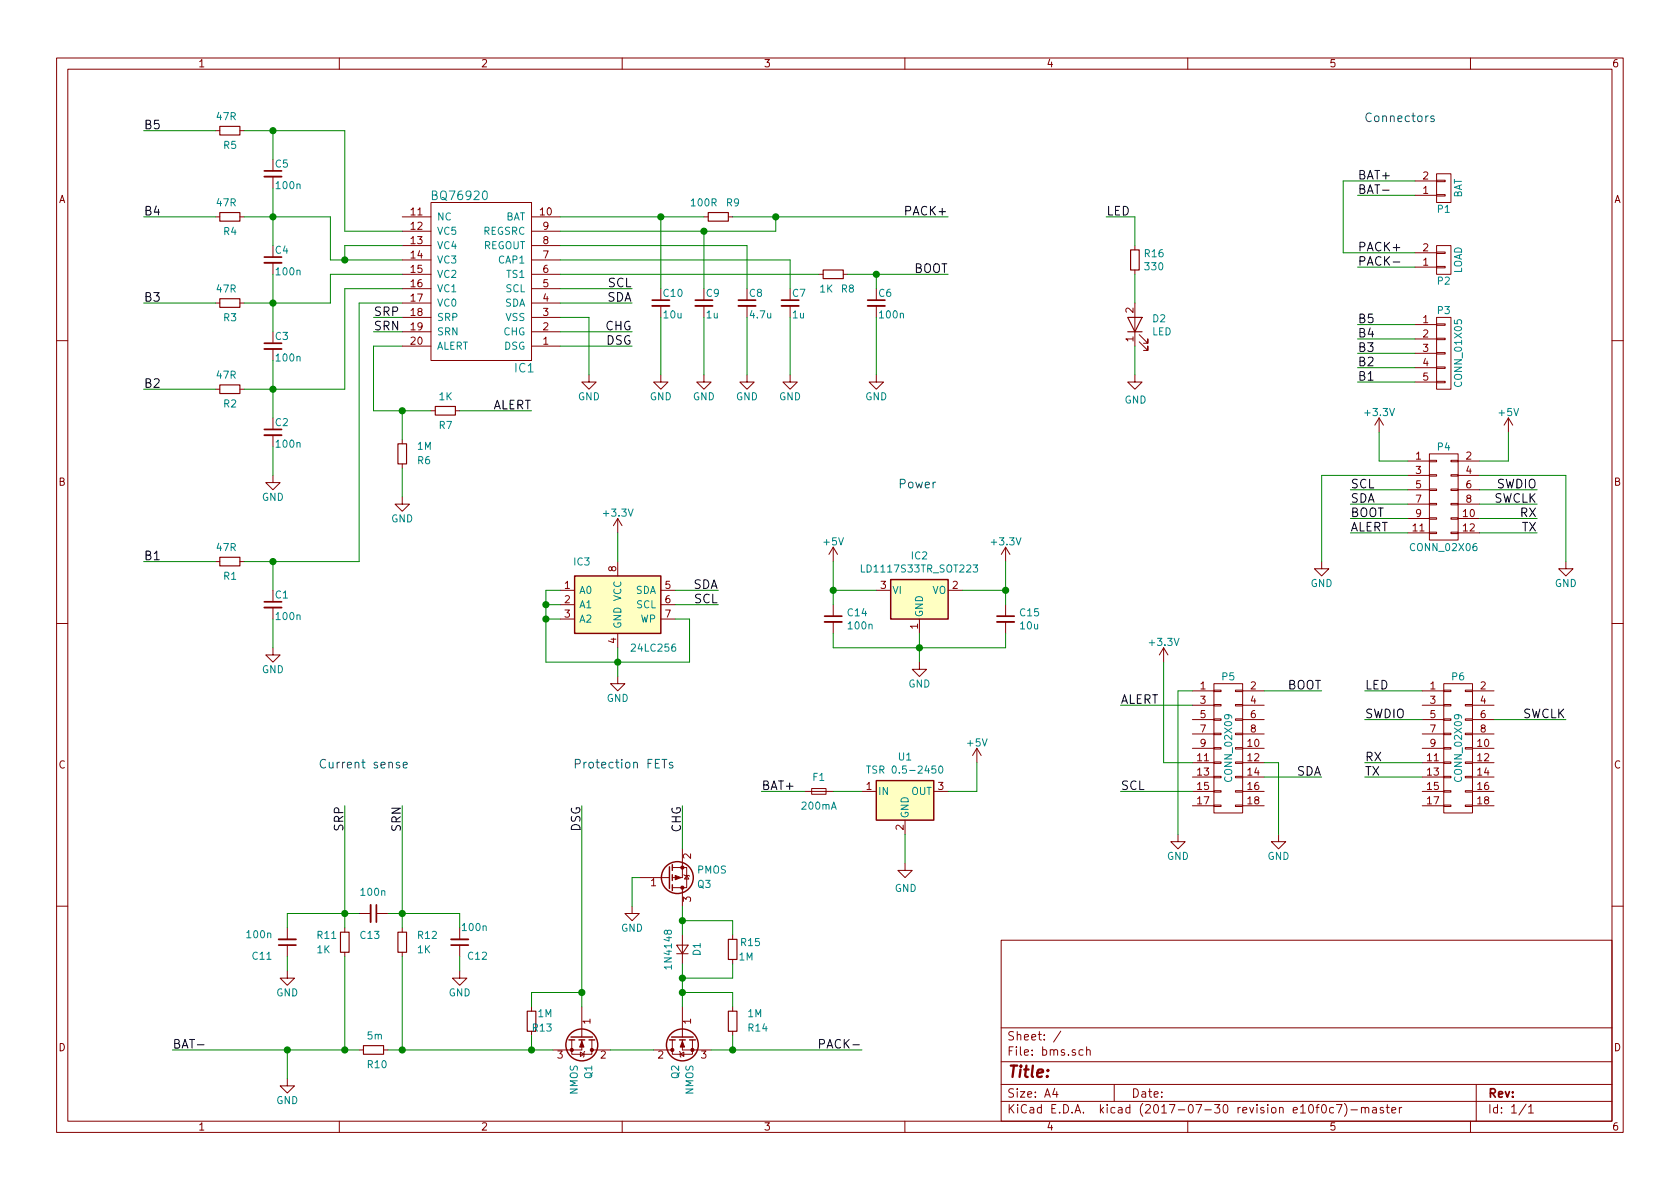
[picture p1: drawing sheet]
EESchema Schematic File Version 2
LIBS:power
LIBS:device
LIBS:transistors
LIBS:conn
LIBS:linear
LIBS:regul
LIBS:74xx
LIBS:cmos4000
LIBS:adc-dac
LIBS:memory
LIBS:xilinx
LIBS:microcontrollers
LIBS:dsp
LIBS:microchip
LIBS:analog_switches
LIBS:motorola
LIBS:texas
LIBS:intel
LIBS:audio
LIBS:interface
LIBS:digital-audio
LIBS:philips
LIBS:display
LIBS:cypress
LIBS:siliconi
LIBS:opto
LIBS:atmel
LIBS:contrib
LIBS:valves
LIBS:bms
EELAYER 26 0
EELAYER END
$Descr A4 11693 8268
encoding utf-8
Sheet 1 1
Title ""
Date ""
Rev ""
Comp ""
Comment1 ""
Comment2 ""
Comment3 ""
Comment4 ""
$EndDescr
Text Label 1000 3900 0    60   ~ 0
B1
Text Label 1000 2700 0    60   ~ 0
B2
Text Label 1000 2100 0    60   ~ 0
B3
Text Label 1000 1500 0    60   ~ 0
B4
Text Label 1000 900  0    60   ~ 0
B5
$Comp
L R_Small R5
U 1 1
P 1600 900
F 0 "R5" V 1700 850 50  0000 L CNN
F 1 "47R" V 1500 800 50  0000 L CNN
F 2 "Resistors_SMD:R_1206_HandSoldering" H 1600 900 50  0001 C CNN
F 3 "" H 1600 900 50  0000 C CNN
	1    1600 900 
	0    1    1    0   
$EndComp
$Comp
L R_Small R4
U 1 1
P 1600 1500
F 0 "R4" V 1700 1450 50  0000 L CNN
F 1 "47R" V 1500 1400 50  0000 L CNN
F 2 "Resistors_SMD:R_1206_HandSoldering" H 1600 1500 50  0001 C CNN
F 3 "" H 1600 1500 50  0000 C CNN
	1    1600 1500
	0    1    1    0   
$EndComp
$Comp
L R_Small R3
U 1 1
P 1600 2100
F 0 "R3" V 1700 2050 50  0000 L CNN
F 1 "47R" V 1500 2000 50  0000 L CNN
F 2 "Resistors_SMD:R_1206_HandSoldering" H 1600 2100 50  0001 C CNN
F 3 "" H 1600 2100 50  0000 C CNN
	1    1600 2100
	0    1    1    0   
$EndComp
$Comp
L R_Small R2
U 1 1
P 1600 2700
F 0 "R2" V 1700 2650 50  0000 L CNN
F 1 "47R" V 1500 2600 50  0000 L CNN
F 2 "Resistors_SMD:R_1206_HandSoldering" H 1600 2700 50  0001 C CNN
F 3 "" H 1600 2700 50  0000 C CNN
	1    1600 2700
	0    1    1    0   
$EndComp
$Comp
L R_Small R1
U 1 1
P 1600 3900
F 0 "R1" V 1700 3850 50  0000 L CNN
F 1 "47R" V 1500 3800 50  0000 L CNN
F 2 "Resistors_SMD:R_1206_HandSoldering" H 1600 3900 50  0001 C CNN
F 3 "" H 1600 3900 50  0000 C CNN
	1    1600 3900
	0    1    1    0   
$EndComp
$Comp
L C_Small C5
U 1 1
P 1900 1200
F 0 "C5" H 1910 1270 50  0000 L CNN
F 1 "100n" H 1910 1120 50  0000 L CNN
F 2 "Capacitors_SMD:C_1206_HandSoldering" H 1900 1200 50  0001 C CNN
F 3 "" H 1900 1200 50  0000 C CNN
	1    1900 1200
	1    0    0    -1  
$EndComp
$Comp
L C_Small C4
U 1 1
P 1900 1800
F 0 "C4" H 1910 1870 50  0000 L CNN
F 1 "100n" H 1910 1720 50  0000 L CNN
F 2 "Capacitors_SMD:C_1206_HandSoldering" H 1900 1800 50  0001 C CNN
F 3 "" H 1900 1800 50  0000 C CNN
	1    1900 1800
	1    0    0    -1  
$EndComp
$Comp
L C_Small C3
U 1 1
P 1900 2400
F 0 "C3" H 1910 2470 50  0000 L CNN
F 1 "100n" H 1910 2320 50  0000 L CNN
F 2 "Capacitors_SMD:C_1206_HandSoldering" H 1900 2400 50  0001 C CNN
F 3 "" H 1900 2400 50  0000 C CNN
	1    1900 2400
	1    0    0    -1  
$EndComp
$Comp
L C_Small C2
U 1 1
P 1900 3000
F 0 "C2" H 1910 3070 50  0000 L CNN
F 1 "100n" H 1910 2920 50  0000 L CNN
F 2 "Capacitors_SMD:C_1206_HandSoldering" H 1900 3000 50  0001 C CNN
F 3 "" H 1900 3000 50  0000 C CNN
	1    1900 3000
	1    0    0    -1  
$EndComp
$Comp
L GND #PWR01
U 1 1
P 1900 4500
F 0 "#PWR01" H 1900 4250 50  0001 C CNN
F 1 "GND" H 1900 4350 50  0000 C CNN
F 2 "" H 1900 4500 50  0000 C CNN
F 3 "" H 1900 4500 50  0000 C CNN
	1    1900 4500
	1    0    0    -1  
$EndComp
$Comp
L GND #PWR02
U 1 1
P 1900 3300
F 0 "#PWR02" H 1900 3050 50  0001 C CNN
F 1 "GND" H 1900 3150 50  0000 C CNN
F 2 "" H 1900 3300 50  0000 C CNN
F 3 "" H 1900 3300 50  0000 C CNN
	1    1900 3300
	1    0    0    -1  
$EndComp
$Comp
L C_Small C1
U 1 1
P 1900 4200
F 0 "C1" H 1910 4270 50  0000 L CNN
F 1 "100n" H 1910 4120 50  0000 L CNN
F 2 "Capacitors_SMD:C_1206_HandSoldering" H 1900 4200 50  0001 C CNN
F 3 "" H 1900 4200 50  0000 C CNN
	1    1900 4200
	1    0    0    -1  
$EndComp
$Comp
L BQ76920 IC1
U 1 1
P 3350 1950
F 0 "IC1" H 3650 1350 60  0000 C CNN
F 1 "BQ76920" H 3200 2550 60  0000 C CNN
F 2 "Housings_SSOP:TSSOP-20_4.4x6.5mm_Pitch0.65mm" H 3200 2100 60  0001 C CNN
F 3 "" H 3200 2100 60  0001 C CNN
	1    3350 1950
	1    0    0    -1  
$EndComp
Text Label 4400 2100 2    60   ~ 0
SDA
Text Label 4400 2000 2    60   ~ 0
SCL
$Comp
L R_Small R8
U 1 1
P 5800 1900
F 0 "R8" V 5900 1950 50  0000 L CNN
F 1 "1K" V 5900 1800 50  0000 L CNN
F 2 "Resistors_SMD:R_1206_HandSoldering" H 5800 1900 50  0001 C CNN
F 3 "" H 5800 1900 50  0000 C CNN
	1    5800 1900
	0    1    1    0   
$EndComp
$Comp
L C_Small C6
U 1 1
P 6100 2100
F 0 "C6" H 6110 2170 50  0000 L CNN
F 1 "100n" H 6110 2020 50  0000 L CNN
F 2 "Capacitors_SMD:C_1206_HandSoldering" H 6100 2100 50  0001 C CNN
F 3 "" H 6100 2100 50  0000 C CNN
	1    6100 2100
	1    0    0    -1  
$EndComp
$Comp
L GND #PWR03
U 1 1
P 4900 2600
F 0 "#PWR03" H 4900 2350 50  0001 C CNN
F 1 "GND" H 4900 2450 50  0000 C CNN
F 2 "" H 4900 2600 50  0000 C CNN
F 3 "" H 4900 2600 50  0000 C CNN
	1    4900 2600
	1    0    0    -1  
$EndComp
$Comp
L C_Small C7
U 1 1
P 5500 2100
F 0 "C7" H 5510 2170 50  0000 L CNN
F 1 "1u" H 5510 2020 50  0000 L CNN
F 2 "Capacitors_SMD:C_1206_HandSoldering" H 5500 2100 50  0001 C CNN
F 3 "" H 5500 2100 50  0000 C CNN
	1    5500 2100
	1    0    0    -1  
$EndComp
$Comp
L C_Small C8
U 1 1
P 5200 2100
F 0 "C8" H 5210 2170 50  0000 L CNN
F 1 "4.7u" H 5210 2020 50  0000 L CNN
F 2 "Capacitors_SMD:C_1206_HandSoldering" H 5200 2100 50  0001 C CNN
F 3 "" H 5200 2100 50  0000 C CNN
	1    5200 2100
	1    0    0    -1  
$EndComp
$Comp
L C_Small C9
U 1 1
P 4900 2100
F 0 "C9" H 4910 2170 50  0000 L CNN
F 1 "1u" H 4910 2020 50  0000 L CNN
F 2 "Capacitors_SMD:C_1206_HandSoldering" H 4900 2100 50  0001 C CNN
F 3 "" H 4900 2100 50  0000 C CNN
	1    4900 2100
	1    0    0    -1  
$EndComp
Text Label 6600 1900 2    60   ~ 0
BOOT
$Comp
L R_Small R9
U 1 1
P 5000 1500
F 0 "R9" V 4900 1550 50  0000 L CNN
F 1 "100R" V 4900 1300 50  0000 L CNN
F 2 "Resistors_SMD:R_1206_HandSoldering" H 5000 1500 50  0001 C CNN
F 3 "" H 5000 1500 50  0000 C CNN
	1    5000 1500
	0    1    1    0   
$EndComp
Text Label 6600 1500 2    60   ~ 0
PACK+
$Comp
L R_Small R10
U 1 1
P 2600 7300
F 0 "R10" V 2700 7250 50  0000 L CNN
F 1 "5m" V 2500 7250 50  0000 L CNN
F 2 "Resistors_SMD:R_2512_HandSoldering" H 2600 7300 50  0001 C CNN
F 3 "" H 2600 7300 50  0000 C CNN
	1    2600 7300
	0    1    1    0   
$EndComp
$Comp
L R_Small R11
U 1 1
P 2400 6550
F 0 "R11" H 2200 6600 50  0000 L CNN
F 1 "1K" H 2200 6500 50  0000 L CNN
F 2 "Resistors_SMD:R_1206_HandSoldering" H 2400 6550 50  0001 C CNN
F 3 "" H 2400 6550 50  0000 C CNN
	1    2400 6550
	1    0    0    -1  
$EndComp
$Comp
L R_Small R12
U 1 1
P 2800 6550
F 0 "R12" H 2900 6600 50  0000 L CNN
F 1 "1K" H 2900 6500 50  0000 L CNN
F 2 "Resistors_SMD:R_1206_HandSoldering" H 2800 6550 50  0001 C CNN
F 3 "" H 2800 6550 50  0000 C CNN
	1    2800 6550
	1    0    0    -1  
$EndComp
$Comp
L C_Small C13
U 1 1
P 2600 6350
F 0 "C13" V 2750 6250 50  0000 L CNN
F 1 "100n" V 2450 6250 50  0000 L CNN
F 2 "Capacitors_SMD:C_1206_HandSoldering" H 2600 6350 50  0001 C CNN
F 3 "" H 2600 6350 50  0000 C CNN
	1    2600 6350
	0    1    1    0   
$EndComp
$Comp
L C_Small C12
U 1 1
P 3200 6550
F 0 "C12" H 3000 6650 50  0000 L CNN
F 1 "100n" H 3000 6450 50  0000 L CNN
F 2 "Capacitors_SMD:C_1206_HandSoldering" H 3200 6550 50  0001 C CNN
F 3 "" H 3200 6550 50  0000 C CNN
	1    3200 6550
	-1   0    0    1   
$EndComp
$Comp
L GND #PWR04
U 1 1
P 3200 6750
F 0 "#PWR04" H 3200 6500 50  0001 C CNN
F 1 "GND" H 3200 6600 50  0000 C CNN
F 2 "" H 3200 6750 50  0000 C CNN
F 3 "" H 3200 6750 50  0000 C CNN
	1    3200 6750
	1    0    0    -1  
$EndComp
$Comp
L C_Small C11
U 1 1
P 2000 6550
F 0 "C11" H 2100 6650 50  0000 L CNN
F 1 "100n" H 2100 6500 50  0000 L CNN
F 2 "Capacitors_SMD:C_1206_HandSoldering" H 2000 6550 50  0001 C CNN
F 3 "" H 2000 6550 50  0000 C CNN
	1    2000 6550
	-1   0    0    1   
$EndComp
$Comp
L GND #PWR05
U 1 1
P 2000 6750
F 0 "#PWR05" H 2000 6500 50  0001 C CNN
F 1 "GND" H 2000 6600 50  0000 C CNN
F 2 "" H 2000 6750 50  0000 C CNN
F 3 "" H 2000 6750 50  0000 C CNN
	1    2000 6750
	1    0    0    -1  
$EndComp
$Comp
L R_Small R13
U 1 1
P 3700 7100
F 0 "R13" H 3550 7150 50  0000 L CNN
F 1 "1M" H 3550 7050 50  0000 L CNN
F 2 "Resistors_SMD:R_1206_HandSoldering" H 3700 7100 50  0001 C CNN
F 3 "" H 3700 7100 50  0000 C CNN
	1    3700 7100
	-1   0    0    1   
$EndComp
$Comp
L R_Small R14
U 1 1
P 5100 7100
F 0 "R14" H 5200 7150 50  0000 L CNN
F 1 "1M" H 5200 7050 50  0000 L CNN
F 2 "Resistors_SMD:R_1206_HandSoldering" H 5100 7100 50  0001 C CNN
F 3 "" H 5100 7100 50  0000 C CNN
	1    5100 7100
	1    0    0    1   
$EndComp
$Comp
L D_Small D1
U 1 1
P 4750 6600
F 0 "D1" H 4700 6500 50  0000 L CNN
F 1 "1N4148" H 4600 6700 50  0000 L CNN
F 2 "Diodes_SMD:D_SOD-123" V 4750 6600 50  0001 C CNN
F 3 "" V 4750 6600 50  0000 C CNN
	1    4750 6600
	0    -1   -1   0   
$EndComp
$Comp
L R_Small R15
U 1 1
P 5100 6600
F 0 "R15" H 4900 6650 50  0000 L CNN
F 1 "1M" H 4950 6550 50  0000 L CNN
F 2 "Resistors_SMD:R_1206_HandSoldering" H 5100 6600 50  0001 C CNN
F 3 "" H 5100 6600 50  0000 C CNN
	1    5100 6600
	-1   0    0    -1  
$EndComp
$Comp
L GND #PWR06
U 1 1
P 4400 6300
F 0 "#PWR06" H 4400 6050 50  0001 C CNN
F 1 "GND" H 4400 6150 50  0000 C CNN
F 2 "" H 4400 6300 50  0000 C CNN
F 3 "" H 4400 6300 50  0000 C CNN
	1    4400 6300
	1    0    0    -1  
$EndComp
Text Label 2400 5600 3    60   ~ 0
SRP
Text Label 2800 5600 3    60   ~ 0
SRN
Text Label 1200 7300 0    60   ~ 0
BAT-
Text Notes 2850 5350 2    60   ~ 0
Current sense
Text Label 2600 2200 0    60   ~ 0
SRP
Text Label 2600 2300 0    60   ~ 0
SRN
Text Label 4400 2300 2    60   ~ 0
CHG
Text Label 4400 2400 2    60   ~ 0
DSG
Text Label 4050 5600 3    60   ~ 0
DSG
Text Label 4750 5600 3    60   ~ 0
CHG
Text Label 6000 7300 2    60   ~ 0
PACK-
$Comp
L R_Small R7
U 1 1
P 3100 2850
F 0 "R7" V 3200 2800 50  0000 L CNN
F 1 "1K" V 3000 2800 50  0000 L CNN
F 2 "Resistors_SMD:R_1206_HandSoldering" H 3100 2850 50  0001 C CNN
F 3 "" H 3100 2850 50  0000 C CNN
	1    3100 2850
	0    1    1    0   
$EndComp
$Comp
L R_Small R6
U 1 1
P 2800 3150
F 0 "R6" H 2900 3200 50  0000 L CNN
F 1 "1M" H 2900 3100 50  0000 L CNN
F 2 "Resistors_SMD:R_1206_HandSoldering" H 2800 3150 50  0001 C CNN
F 3 "" H 2800 3150 50  0000 C CNN
	1    2800 3150
	1    0    0    1   
$EndComp
$Comp
L GND #PWR07
U 1 1
P 2800 3450
F 0 "#PWR07" H 2800 3200 50  0001 C CNN
F 1 "GND" H 2800 3300 50  0000 C CNN
F 2 "" H 2800 3450 50  0000 C CNN
F 3 "" H 2800 3450 50  0000 C CNN
	1    2800 3450
	1    0    0    -1  
$EndComp
Text Label 3700 2850 2    60   ~ 0
ALERT
$Comp
L CONN_01X02 P1
U 1 1
P 10050 1300
F 0 "P1" H 10050 1450 50  0000 C CNN
F 1 "BAT" V 10150 1300 50  0000 C CNN
F 2 "BMS:MKDS_5-2-952" H 10050 1300 50  0001 C CNN
F 3 "" H 10050 1300 50  0000 C CNN
	1    10050 1300
	1    0    0    1   
$EndComp
Text Label 9450 1250 0    60   ~ 0
BAT+
Text Label 9450 1350 0    60   ~ 0
BAT-
$Comp
L CONN_01X02 P2
U 1 1
P 10050 1800
F 0 "P2" H 10050 1950 50  0000 C CNN
F 1 "LOAD" V 10150 1800 50  0000 C CNN
F 2 "BMS:MKDS_5-2-952" H 10050 1800 50  0001 C CNN
F 3 "" H 10050 1800 50  0000 C CNN
	1    10050 1800
	1    0    0    1   
$EndComp
Text Label 9450 1750 0    60   ~ 0
PACK+
Text Label 9450 1850 0    60   ~ 0
PACK-
Text Notes 4700 5350 2    60   ~ 0
Protection FETs
Text Notes 10000 850  2    60   ~ 0
Connectors
$Comp
L CONN_01X05 P3
U 1 1
P 10050 2450
F 0 "P3" H 10050 2750 50  0000 C CNN
F 1 "CONN_01X05" V 10150 2450 50  0000 C CNN
F 2 "BMS:Molex_89401-0510" H 10050 2450 50  0001 C CNN
F 3 "" H 10050 2450 50  0000 C CNN
	1    10050 2450
	1    0    0    -1  
$EndComp
Text Label 9450 2650 0    60   ~ 0
B1
Text Label 9450 2450 0    60   ~ 0
B3
Text Label 9450 2550 0    60   ~ 0
B2
Text Label 9450 2350 0    60   ~ 0
B4
Text Label 9450 2250 0    60   ~ 0
B5
$Comp
L GND #PWR08
U 1 1
P 2000 7500
F 0 "#PWR08" H 2000 7250 50  0001 C CNN
F 1 "GND" H 2000 7350 50  0000 C CNN
F 2 "" H 2000 7500 50  0000 C CNN
F 3 "" H 2000 7500 50  0000 C CNN
	1    2000 7500
	1    0    0    -1  
$EndComp
$Comp
L C_Small C10
U 1 1
P 4600 2100
F 0 "C10" H 4610 2170 50  0000 L CNN
F 1 "10u" H 4610 2020 50  0000 L CNN
F 2 "Capacitors_SMD:C_1206_HandSoldering" H 4600 2100 50  0001 C CNN
F 3 "" H 4600 2100 50  0000 C CNN
	1    4600 2100
	1    0    0    -1  
$EndComp
$Comp
L GND #PWR09
U 1 1
P 5200 2600
F 0 "#PWR09" H 5200 2350 50  0001 C CNN
F 1 "GND" H 5200 2450 50  0000 C CNN
F 2 "" H 5200 2600 50  0000 C CNN
F 3 "" H 5200 2600 50  0000 C CNN
	1    5200 2600
	1    0    0    -1  
$EndComp
$Comp
L GND #PWR010
U 1 1
P 5500 2600
F 0 "#PWR010" H 5500 2350 50  0001 C CNN
F 1 "GND" H 5500 2450 50  0000 C CNN
F 2 "" H 5500 2600 50  0000 C CNN
F 3 "" H 5500 2600 50  0000 C CNN
	1    5500 2600
	1    0    0    -1  
$EndComp
$Comp
L GND #PWR011
U 1 1
P 6100 2600
F 0 "#PWR011" H 6100 2350 50  0001 C CNN
F 1 "GND" H 6100 2450 50  0000 C CNN
F 2 "" H 6100 2600 50  0000 C CNN
F 3 "" H 6100 2600 50  0000 C CNN
	1    6100 2600
	1    0    0    -1  
$EndComp
$Comp
L GND #PWR012
U 1 1
P 4600 2600
F 0 "#PWR012" H 4600 2350 50  0001 C CNN
F 1 "GND" H 4600 2450 50  0000 C CNN
F 2 "" H 4600 2600 50  0000 C CNN
F 3 "" H 4600 2600 50  0000 C CNN
	1    4600 2600
	1    0    0    -1  
$EndComp
$Comp
L GND #PWR013
U 1 1
P 4100 2600
F 0 "#PWR013" H 4100 2350 50  0001 C CNN
F 1 "GND" H 4100 2450 50  0000 C CNN
F 2 "" H 4100 2600 50  0000 C CNN
F 3 "" H 4100 2600 50  0000 C CNN
	1    4100 2600
	1    0    0    -1  
$EndComp
$Comp
L Q_NMOS_GDS Q1
U 1 1
P 4050 7200
F 0 "Q1" H 4250 7250 50  0000 L CNN
F 1 "NMOS" H 4250 7150 50  0000 L CNN
F 2 "TO_SOT_Packages_SMD:TO-252-2" H 4250 7300 50  0001 C CNN
F 3 "" H 4050 7200 50  0000 C CNN
	1    4050 7200
	0    1    1    0   
$EndComp
$Comp
L Q_NMOS_GDS Q2
U 1 1
P 4750 7200
F 0 "Q2" H 4950 7250 50  0000 L CNN
F 1 "NMOS" H 4950 7150 50  0000 L CNN
F 2 "TO_SOT_Packages_SMD:TO-252-2" H 4950 7300 50  0001 C CNN
F 3 "" H 4750 7200 50  0000 C CNN
	1    4750 7200
	0    -1   1    0   
$EndComp
$Comp
L Q_PMOS_GSD Q3
U 1 1
P 4650 6100
F 0 "Q3" H 4850 6150 50  0000 L CNN
F 1 "PMOS" H 4850 6050 50  0000 L CNN
F 2 "TO_SOT_Packages_SMD:SOT-23" H 4850 6200 50  0001 C CNN
F 3 "" H 4650 6100 50  0000 C CNN
	1    4650 6100
	1    0    0    1   
$EndComp
$Comp
L CONN_02X09 P5
U 1 1
P 8550 5200
F 0 "P5" H 8550 5700 50  0000 C CNN
F 1 "CONN_02X09" V 8550 5200 50  0000 C CNN
F 2 "Pin_Headers:Pin_Header_Straight_2x09_Pitch2.00mm" H 8550 4000 50  0001 C CNN
F 3 "" H 8550 4000 50  0000 C CNN
	1    8550 5200
	1    0    0    -1  
$EndComp
$Comp
L CONN_02X09 P6
U 1 1
P 10150 5200
F 0 "P6" H 10150 5700 50  0000 C CNN
F 1 "CONN_02X09" V 10150 5200 50  0000 C CNN
F 2 "Pin_Headers:Pin_Header_Straight_2x09_Pitch2.00mm" H 10150 4000 50  0001 C CNN
F 3 "" H 10150 4000 50  0000 C CNN
	1    10150 5200
	1    0    0    -1  
$EndComp
$Comp
L GND #PWR014
U 1 1
P 8200 5800
F 0 "#PWR014" H 8200 5550 50  0001 C CNN
F 1 "GND" H 8200 5650 50  0000 C CNN
F 2 "" H 8200 5800 50  0000 C CNN
F 3 "" H 8200 5800 50  0000 C CNN
	1    8200 5800
	1    0    0    -1  
$EndComp
Text Label 9200 4800 2    60   ~ 0
BOOT
Text Label 7800 4900 0    60   ~ 0
ALERT
$Comp
L +3.3V #PWR015
U 1 1
P 8100 4600
F 0 "#PWR015" H 8100 4450 50  0001 C CNN
F 1 "+3.3V" H 8100 4740 50  0000 C CNN
F 2 "" H 8100 4600 50  0000 C CNN
F 3 "" H 8100 4600 50  0000 C CNN
	1    8100 4600
	1    0    0    -1  
$EndComp
$Comp
L GND #PWR016
U 1 1
P 8900 5800
F 0 "#PWR016" H 8900 5550 50  0001 C CNN
F 1 "GND" H 8900 5650 50  0000 C CNN
F 2 "" H 8900 5800 50  0000 C CNN
F 3 "" H 8900 5800 50  0000 C CNN
	1    8900 5800
	1    0    0    -1  
$EndComp
$Comp
L +3.3V #PWR017
U 1 1
P 9600 3000
F 0 "#PWR017" H 9600 2850 50  0001 C CNN
F 1 "+3.3V" H 9600 3140 50  0000 C CNN
F 2 "" H 9600 3000 50  0000 C CNN
F 3 "" H 9600 3000 50  0000 C CNN
	1    9600 3000
	1    0    0    -1  
$EndComp
$Comp
L GND #PWR018
U 1 1
P 10900 3900
F 0 "#PWR018" H 10900 3650 50  0001 C CNN
F 1 "GND" H 10900 3750 50  0000 C CNN
F 2 "" H 10900 3900 50  0000 C CNN
F 3 "" H 10900 3900 50  0000 C CNN
	1    10900 3900
	1    0    0    -1  
$EndComp
Text Label 9500 5000 0    60   ~ 0
SWDIO
Text Label 10900 5000 2    60   ~ 0
SWCLK
Text Label 9500 5400 0    60   ~ 0
TX
Text Label 9500 5300 0    60   ~ 0
RX
Text Label 7800 5500 0    60   ~ 0
SCL
Text Label 9200 5400 2    60   ~ 0
SDA
$Comp
L +5V #PWR019
U 1 1
P 5800 3900
F 0 "#PWR019" H 5800 3750 50  0001 C CNN
F 1 "+5V" H 5800 4040 50  0000 C CNN
F 2 "" H 5800 3900 50  0000 C CNN
F 3 "" H 5800 3900 50  0000 C CNN
	1    5800 3900
	1    0    0    -1  
$EndComp
$Comp
L GND #PWR020
U 1 1
P 4300 4700
F 0 "#PWR020" H 4300 4450 50  0001 C CNN
F 1 "GND" H 4300 4550 50  0000 C CNN
F 2 "" H 4300 4700 50  0000 C CNN
F 3 "" H 4300 4700 50  0000 C CNN
	1    4300 4700
	1    0    0    -1  
$EndComp
$Comp
L +3.3V #PWR021
U 1 1
P 7000 3900
F 0 "#PWR021" H 7000 3750 50  0001 C CNN
F 1 "+3.3V" H 7000 4040 50  0000 C CNN
F 2 "" H 7000 3900 50  0000 C CNN
F 3 "" H 7000 3900 50  0000 C CNN
	1    7000 3900
	1    0    0    -1  
$EndComp
Text Label 9400 3400 0    60   ~ 0
SCL
Text Label 9400 3500 0    60   ~ 0
SDA
Text Label 9400 3600 0    60   ~ 0
BOOT
Text Label 9400 3700 0    60   ~ 0
ALERT
$Comp
L +5V #PWR022
U 1 1
P 10500 3000
F 0 "#PWR022" H 10500 2850 50  0001 C CNN
F 1 "+5V" H 10500 3140 50  0000 C CNN
F 2 "" H 10500 3000 50  0000 C CNN
F 3 "" H 10500 3000 50  0000 C CNN
	1    10500 3000
	1    0    0    -1  
$EndComp
Text Label 10700 3400 2    60   ~ 0
SWDIO
Text Label 10700 3500 2    60   ~ 0
SWCLK
Text Label 10700 3600 2    60   ~ 0
RX
Text Label 10700 3700 2    60   ~ 0
TX
$Comp
L CONN_02X06 P4
U 1 1
P 10050 3450
F 0 "P4" H 10050 3800 50  0000 C CNN
F 1 "CONN_02X06" H 10050 3100 50  0000 C CNN
F 2 "Pin_Headers:Pin_Header_Straight_2x06_Pitch2.54mm" H 10050 2250 50  0001 C CNN
F 3 "" H 10050 2250 50  0000 C CNN
	1    10050 3450
	1    0    0    -1  
$EndComp
$Comp
L GND #PWR023
U 1 1
P 9200 3900
F 0 "#PWR023" H 9200 3650 50  0001 C CNN
F 1 "GND" H 9200 3750 50  0000 C CNN
F 2 "" H 9200 3900 50  0000 C CNN
F 3 "" H 9200 3900 50  0000 C CNN
	1    9200 3900
	1    0    0    -1  
$EndComp
$Comp
L C_Small C14
U 1 1
P 5800 4300
F 0 "C14" H 5892 4346 50  0000 L CNN
F 1 "100n" H 5892 4255 50  0000 L CNN
F 2 "Capacitors_SMD:C_1206_HandSoldering" H 5800 4300 50  0001 C CNN
F 3 "" H 5800 4300 50  0001 C CNN
	1    5800 4300
	1    0    0    -1  
$EndComp
$Comp
L C_Small C15
U 1 1
P 7000 4300
F 0 "C15" H 7092 4346 50  0000 L CNN
F 1 "10u" H 7092 4255 50  0000 L CNN
F 2 "Capacitors_SMD:C_1206_HandSoldering" H 7000 4300 50  0001 C CNN
F 3 "" H 7000 4300 50  0001 C CNN
	1    7000 4300
	1    0    0    -1  
$EndComp
Text Label 5300 5500 0    60   ~ 0
BAT+
$Comp
L GND #PWR024
U 1 1
P 6300 6000
F 0 "#PWR024" H 6300 5750 50  0001 C CNN
F 1 "GND" H 6305 5827 50  0000 C CNN
F 2 "" H 6300 6000 50  0001 C CNN
F 3 "" H 6300 6000 50  0001 C CNN
	1    6300 6000
	1    0    0    -1  
$EndComp
$Comp
L +5V #PWR026
U 1 1
P 6800 5300
F 0 "#PWR026" H 6800 5150 50  0001 C CNN
F 1 "+5V" H 6800 5440 50  0000 C CNN
F 2 "" H 6800 5300 50  0000 C CNN
F 3 "" H 6800 5300 50  0000 C CNN
	1    6800 5300
	1    0    0    -1  
$EndComp
Text Notes 6250 3400 0    60   ~ 0
Power
$Comp
L Fuse_Small F1
U 1 1
P 5700 5500
F 0 "F1" H 5700 5600 50  0000 C CNN
F 1 "200mA" H 5700 5400 50  0000 C CNN
F 2 "Fuse_Holders_and_Fuses:Fuseholder5x20_horiz_SemiClosed_Casing10x25mm" H 5700 5500 50  0001 C CNN
F 3 "" H 5700 5500 50  0001 C CNN
	1    5700 5500
	1    0    0    -1  
$EndComp
$Comp
L LED D2
U 1 1
P 7900 2250
F 0 "D2" V 7938 2133 50  0000 R CNN
F 1 "LED" V 7847 2133 50  0000 R CNN
F 2 "Resistors_SMD:R_1206_HandSoldering" H 7900 2250 50  0001 C CNN
F 3 "" H 7900 2250 50  0001 C CNN
	1    7900 2250
	0    -1   -1   0   
$EndComp
$Comp
L R_Small R16
U 1 1
P 7900 1800
F 0 "R16" H 7959 1846 50  0000 L CNN
F 1 "330" H 7959 1755 50  0000 L CNN
F 2 "Resistors_SMD:R_1206_HandSoldering" H 7900 1800 50  0001 C CNN
F 3 "" H 7900 1800 50  0001 C CNN
	1    7900 1800
	1    0    0    -1  
$EndComp
$Comp
L GND #PWR027
U 1 1
P 7900 2600
F 0 "#PWR027" H 7900 2350 50  0001 C CNN
F 1 "GND" H 7905 2427 50  0000 C CNN
F 2 "" H 7900 2600 50  0001 C CNN
F 3 "" H 7900 2600 50  0001 C CNN
	1    7900 2600
	1    0    0    -1  
$EndComp
Text Label 9500 4800 0    60   ~ 0
LED
Text Label 7700 1500 0    60   ~ 0
LED
$Comp
L 24LC256 IC3
U 1 1
P 4300 4200
F 0 "IC3" H 4050 4500 50  0000 C CNN
F 1 "24LC256" H 4550 3900 50  0000 C CNN
F 2 "Housings_SOIC:SOIC-8_3.9x4.9mm_Pitch1.27mm" H 4350 3950 50  0001 L CNN
F 3 "" H 4300 4100 50  0001 C CNN
	1    4300 4200
	1    0    0    -1  
$EndComp
$Comp
L +3.3V #PWR028
U 1 1
P 4300 3700
F 0 "#PWR028" H 4300 3550 50  0001 C CNN
F 1 "+3.3V" H 4300 3840 50  0000 C CNN
F 2 "" H 4300 3700 50  0000 C CNN
F 3 "" H 4300 3700 50  0000 C CNN
	1    4300 3700
	1    0    0    -1  
$EndComp
Text Label 5000 4200 2    60   ~ 0
SCL
Text Label 5000 4100 2    60   ~ 0
SDA
$Comp
L L7805 U1
U 1 1
P 6300 5500
F 0 "U1" H 6300 5742 50  0000 C CNN
F 1 "TSR 0.5-2450" H 6300 5651 50  0000 C CNN
F 2 "TO_SOT_Packages_THT:TO-220-3_Vertical" H 6325 5350 50  0001 L CIN
F 3 "" H 6300 5450 50  0001 C CNN
	1    6300 5500
	1    0    0    -1  
$EndComp
$Comp
L LD1117S33TR_SOT223 IC2
U 1 1
P 6400 4100
F 0 "IC2" H 6400 4342 50  0000 C CNN
F 1 "LD1117S33TR_SOT223" H 6400 4251 50  0000 C CNN
F 2 "TO_SOT_Packages_SMD:SOT-223-3Lead_TabPin2" H 6400 4300 50  0001 C CNN
F 3 "" H 6500 3850 50  0001 C CNN
	1    6400 4100
	1    0    0    -1  
$EndComp
Wire Wire Line
	1700 900  2400 900 
Wire Wire Line
	1900 900  1900 1100
Wire Wire Line
	1900 1300 1900 1700
Wire Wire Line
	1700 1500 2300 1500
Connection ~ 1900 1500
Wire Wire Line
	1700 2100 2300 2100
Wire Wire Line
	1900 1900 1900 2300
Connection ~ 1900 2100
Wire Wire Line
	1500 1500 1000 1500
Wire Wire Line
	1500 2100 1000 2100
Wire Wire Line
	1500 2700 1000 2700
Wire Wire Line
	1700 2700 2400 2700
Wire Wire Line
	1900 2500 1900 2900
Connection ~ 1900 2700
Wire Wire Line
	1700 3900 2500 3900
Wire Wire Line
	1900 3900 1900 4100
Connection ~ 1900 3900
Wire Wire Line
	1900 3100 1900 3300
Connection ~ 1900 900 
Wire Wire Line
	2300 1500 2300 1800
Wire Wire Line
	2300 2100 2300 1900
Wire Wire Line
	2300 1900 2800 1900
Wire Wire Line
	2400 900  2400 1600
Wire Wire Line
	2400 1600 2800 1600
Wire Wire Line
	2800 2000 2400 2000
Wire Wire Line
	2400 2000 2400 2700
Wire Wire Line
	2800 2100 2500 2100
Wire Wire Line
	2500 2100 2500 3900
Wire Wire Line
	4400 2000 3900 2000
Wire Wire Line
	3900 2100 4400 2100
Wire Wire Line
	5900 1900 6600 1900
Wire Wire Line
	6100 1900 6100 2000
Wire Wire Line
	3900 1900 5700 1900
Wire Wire Line
	3900 1800 5500 1800
Wire Wire Line
	5500 1800 5500 2000
Wire Wire Line
	4900 1600 4900 2000
Connection ~ 6100 1900
Wire Wire Line
	3900 1500 4900 1500
Wire Wire Line
	1200 7300 2500 7300
Wire Wire Line
	2400 6650 2400 7300
Connection ~ 2400 7300
Wire Wire Line
	2800 6650 2800 7300
Wire Wire Line
	2700 7300 3850 7300
Wire Wire Line
	2700 6350 3200 6350
Wire Wire Line
	2800 5600 2800 6450
Wire Wire Line
	2400 5600 2400 6450
Wire Wire Line
	2000 6350 2500 6350
Wire Wire Line
	3200 6350 3200 6450
Connection ~ 2800 6350
Wire Wire Line
	3200 6650 3200 6750
Wire Wire Line
	2000 6350 2000 6450
Connection ~ 2400 6350
Connection ~ 2800 7300
Wire Wire Line
	3900 2400 4400 2400
Wire Wire Line
	3700 7200 3700 7300
Connection ~ 3700 7300
Wire Wire Line
	4250 7300 4550 7300
Wire Wire Line
	4950 7300 6000 7300
Wire Wire Line
	5100 7300 5100 7200
Wire Wire Line
	3900 2300 4400 2300
Wire Wire Line
	4050 5600 4050 7000
Wire Wire Line
	4750 6700 4750 7000
Wire Wire Line
	4750 6300 4750 6500
Connection ~ 4750 6400
Wire Wire Line
	4750 6800 5100 6800
Wire Wire Line
	1900 4300 1900 4500
Wire Wire Line
	2800 2200 2600 2200
Wire Wire Line
	2600 2300 2800 2300
Wire Wire Line
	3700 7000 3700 6900
Wire Wire Line
	3700 6900 4050 6900
Wire Wire Line
	5100 7000 5100 6900
Wire Wire Line
	5100 6900 4750 6900
Wire Wire Line
	5100 6800 5100 6700
Wire Wire Line
	5100 6500 5100 6400
Wire Wire Line
	5100 6400 4750 6400
Connection ~ 4750 6900
Connection ~ 4750 6800
Connection ~ 4050 6900
Wire Wire Line
	4750 5600 4750 5900
Connection ~ 5100 7300
Wire Wire Line
	2300 1800 2800 1800
Wire Wire Line
	2800 1700 2400 1700
Wire Wire Line
	2400 1700 2400 1800
Connection ~ 2400 1800
Wire Wire Line
	4450 6100 4400 6100
Wire Wire Line
	4400 6100 4400 6300
Wire Wire Line
	2800 2400 2600 2400
Wire Wire Line
	2600 2400 2600 2850
Wire Wire Line
	2600 2850 3000 2850
Wire Wire Line
	2800 2850 2800 3050
Connection ~ 2800 2850
Wire Wire Line
	2800 3250 2800 3450
Wire Wire Line
	3200 2850 3700 2850
Wire Wire Line
	9850 1350 9450 1350
Wire Wire Line
	9350 1750 9850 1750
Wire Wire Line
	9850 1850 9450 1850
Wire Wire Line
	1000 900  1500 900 
Wire Wire Line
	9850 2650 9450 2650
Wire Wire Line
	9850 2250 9450 2250
Wire Wire Line
	9450 2350 9850 2350
Wire Wire Line
	9450 2450 9850 2450
Wire Wire Line
	9450 2550 9850 2550
Wire Wire Line
	2000 7500 2000 7300
Connection ~ 2000 7300
Wire Wire Line
	2000 6750 2000 6650
Wire Wire Line
	1000 3900 1500 3900
Wire Wire Line
	4600 2200 4600 2600
Wire Wire Line
	4600 2000 4600 1500
Connection ~ 4600 1500
Wire Wire Line
	4900 2200 4900 2600
Wire Wire Line
	6100 2200 6100 2600
Wire Wire Line
	5500 2200 5500 2600
Wire Wire Line
	5200 2200 5200 2600
Wire Wire Line
	3900 1600 5400 1600
Wire Wire Line
	5100 1500 6600 1500
Wire Wire Line
	5400 1600 5400 1500
Connection ~ 4900 1600
Connection ~ 5400 1500
Wire Wire Line
	3900 2200 4100 2200
Wire Wire Line
	4100 2200 4100 2600
Wire Wire Line
	9350 1750 9350 1250
Wire Wire Line
	9350 1250 9850 1250
Wire Wire Line
	5200 2000 5200 1700
Wire Wire Line
	5200 1700 3900 1700
Wire Wire Line
	8200 5800 8200 4800
Wire Wire Line
	8200 4800 8300 4800
Wire Wire Line
	7800 4900 8300 4900
Wire Wire Line
	9200 4800 8800 4800
Wire Wire Line
	8300 5300 8100 5300
Wire Wire Line
	8100 5300 8100 4600
Wire Wire Line
	8800 5300 8900 5300
Wire Wire Line
	8900 5300 8900 5800
Wire Wire Line
	9500 5000 9900 5000
Wire Wire Line
	10400 5000 10900 5000
Wire Wire Line
	9500 5400 9900 5400
Wire Wire Line
	9900 5300 9500 5300
Wire Wire Line
	7800 5500 8300 5500
Wire Wire Line
	8800 5400 9200 5400
Wire Wire Line
	5800 3900 5800 4200
Wire Wire Line
	5800 4100 6100 4100
Wire Wire Line
	6400 4400 6400 4600
Wire Wire Line
	6700 4100 7000 4100
Wire Wire Line
	7000 3900 7000 4200
Wire Wire Line
	9800 3400 9400 3400
Wire Wire Line
	9800 3500 9400 3500
Wire Wire Line
	9800 3600 9400 3600
Wire Wire Line
	9400 3700 9800 3700
Wire Wire Line
	10700 3600 10300 3600
Wire Wire Line
	10700 3700 10300 3700
Wire Wire Line
	10700 3500 10300 3500
Wire Wire Line
	10700 3400 10300 3400
Wire Wire Line
	9800 3200 9600 3200
Wire Wire Line
	9600 3200 9600 3000
Wire Wire Line
	10300 3200 10500 3200
Wire Wire Line
	10500 3200 10500 3000
Wire Wire Line
	10300 3300 10900 3300
Wire Wire Line
	10900 3300 10900 3900
Wire Wire Line
	9200 3900 9200 3300
Wire Wire Line
	9200 3300 9800 3300
Connection ~ 7000 4100
Wire Wire Line
	7000 4500 7000 4400
Wire Wire Line
	5800 4500 7000 4500
Connection ~ 6400 4500
Wire Wire Line
	5800 4400 5800 4500
Connection ~ 5800 4100
Wire Wire Line
	6600 5500 6800 5500
Wire Wire Line
	6800 5500 6800 5300
Wire Wire Line
	5600 5500 5300 5500
Wire Wire Line
	5800 5500 6000 5500
Wire Wire Line
	7900 1900 7900 2100
Wire Wire Line
	7900 2400 7900 2600
Wire Wire Line
	9900 4800 9500 4800
Wire Wire Line
	7900 1700 7900 1500
Wire Wire Line
	7900 1500 7700 1500
Wire Wire Line
	4300 4500 4300 4700
Wire Wire Line
	3900 4100 3800 4100
Wire Wire Line
	3800 4100 3800 4600
Wire Wire Line
	3800 4600 4800 4600
Connection ~ 4300 4600
Wire Wire Line
	3900 4200 3800 4200
Connection ~ 3800 4200
Wire Wire Line
	3900 4300 3800 4300
Connection ~ 3800 4300
Wire Wire Line
	4300 3900 4300 3700
Wire Wire Line
	4700 4100 5000 4100
Wire Wire Line
	4700 4200 5000 4200
Wire Wire Line
	4700 4300 4800 4300
Wire Wire Line
	4800 4300 4800 4600
Wire Wire Line
	6300 5800 6300 6000
$Comp
L GND #PWR?
U 1 1
P 6400 4600
F 0 "#PWR?" H 6400 4350 50  0001 C CNN
F 1 "GND" H 6400 4450 50  0000 C CNN
F 2 "" H 6400 4600 50  0000 C CNN
F 3 "" H 6400 4600 50  0000 C CNN
	1    6400 4600
	1    0    0    -1  
$EndComp
$EndSCHEMATC
